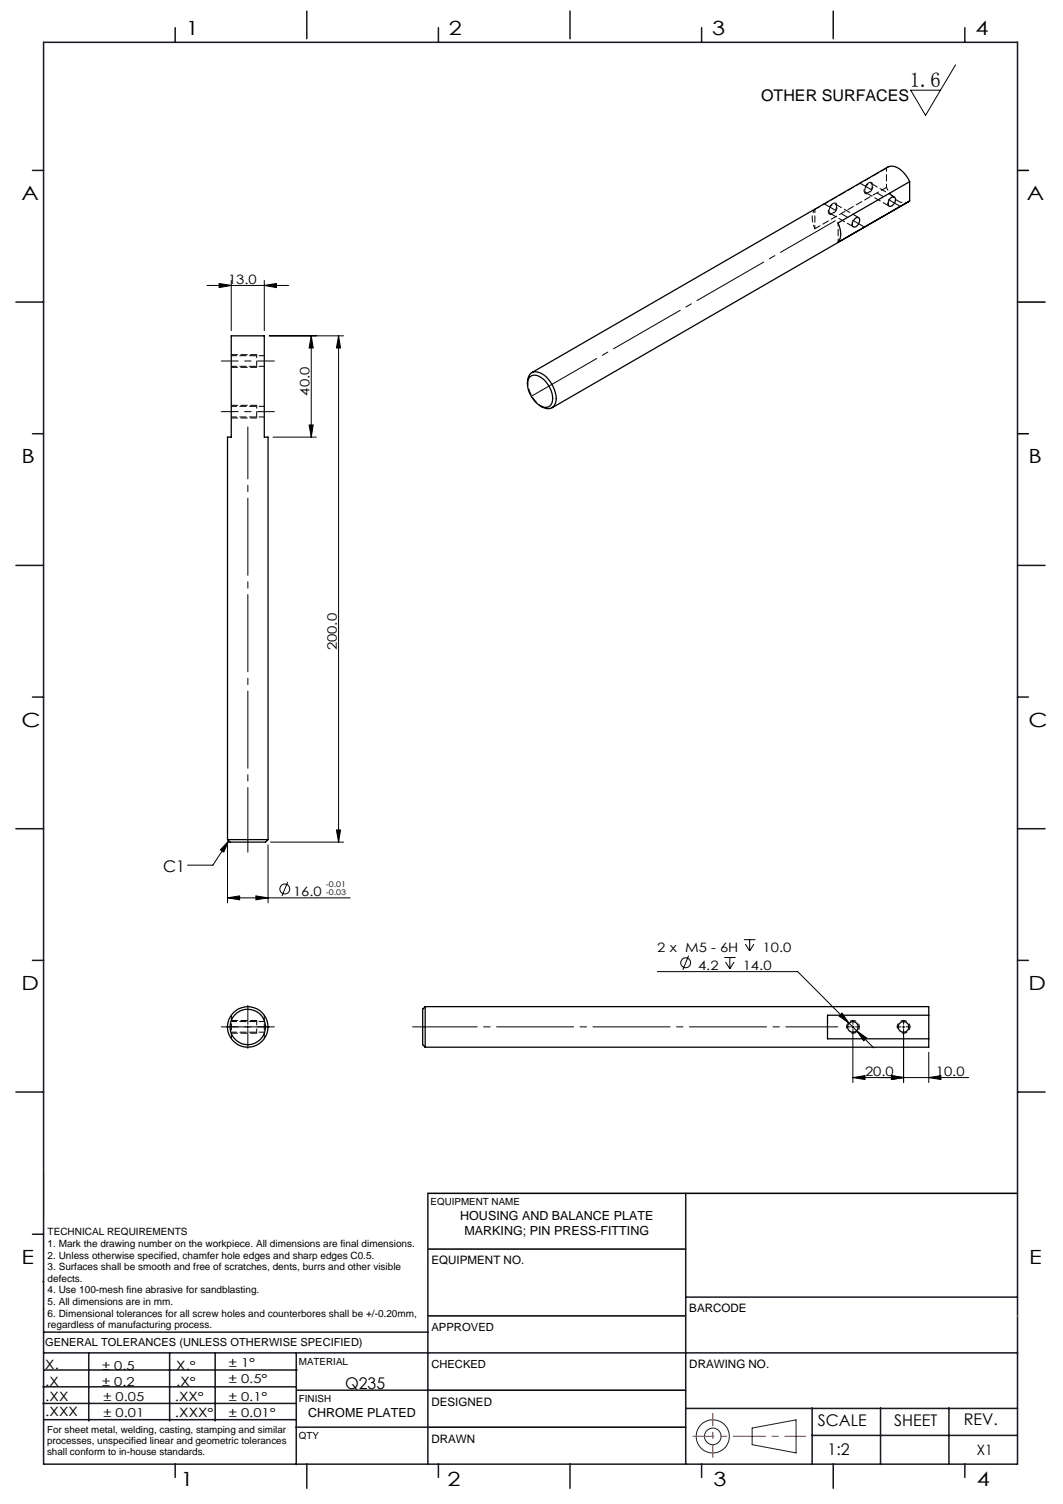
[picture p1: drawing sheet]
<svg xmlns="http://www.w3.org/2000/svg" width="210mm" height="297mm" viewBox="0 0 210 297" stroke-linecap="round" stroke-linejoin="round" font-family="sans-serif">
<g fill="none" stroke="#191924" stroke-width=".2">
<path d="M8.6 231.2v9.4M148.6 282l8.7-1.6v6.5l-8.7-1.6z"/>
<circle cx="140.8" cy="283.7" r="3.3"/>
<circle cx="140.8" cy="283.7" r="1.64"/>
</g>
<path d="M201 33.7h2.2M201 59.7h5.4M201 85.7h2.2M84.5 235.7h116.5M84.6 259.9h50.9M84.6 246.7h50.9M84.6 274.5h50.9M84.5 281.8h51" fill="none" stroke="#000" stroke-width=".3"/>
<path d="M136.9 283.6h22.3" fill="none" stroke="#f00" stroke-width=".2" stroke-dasharray="6.3 1.3 1.3 1.3" stroke-dashoffset="2.2"/>
<path d="M140.8 287.8v-8.7" fill="none" stroke="#f00" stroke-width=".2" stroke-dasharray="6.3 1.3 1.3 1.3" stroke-dashoffset="3.9"/>
<g fill="none" stroke="#191924" stroke-width=".3">
<path d="M8.6 8.4h192.4v280.7h-192.4zM34.6 5.5v2.9M60.6 2.2v5.5M86.6 5.5v2.9M112.6 2.2v5.5M138.6 5.5v2.9M164.6 2.2v5.5M190.6 5.5v2.9M6.4 33.7h2.2M3.1 59.7h5.5M6.4 85.7h2.2M3.1 111.7h5.5"/>
<path d="M201 111.7h5.4M6.4 137.7h2.2M201 137.7h2.2M3.1 163.7h5.5M201 163.7h5.4M6.4 189.6h2.2M201 189.6h2.2M3.1 215.6h5.5M201 215.6h5.4M84.5 235.7v53.4M135.5 235.7v53.4M6.4 243.7h2.2"/>
<path d="M8.5 253.1h.1M8.6 258.5h.1M135.5 256.1h65.5M8.5 277.1h49.9M8.5 273.9h49.9M8.6 267.2h192.4M8.6 263.1h75.9M8.8 270.5h49.9M17.5 267.2v13.4M33.5 267.2v13.4M42.5 267.2v13.4M58.5 267.2v22"/>
<path d="M58.6 274.5h26M135.5 278.1h65.5M160.4 278v11.1M174 278v11.1M187.5 278v11.1M8.8 280.3h49.7M34.6 289.1v2.6M58.5 281.8h26M60.6 289.1v4.8M86.6 289.1v2.6M112.6 289.1v4.8M138.6 289.1v2.6"/>
<path d="M160.4 283.5h40.5M164.6 289.1v4.8M190.6 289.1v2.6"/>
</g>
<path d="M201 259.9h.1" fill="none" stroke="#c0c0c0" stroke-width=".2"/>
<g fill="none" stroke="#000" stroke-width=".2">
<path d="M188.8 12.8l-6 10-2.9-5h5.9M40.9 56.4h16.1M43.3 56l2.4 .4-2.4 .4zM45.7 55.4v9.9M52.2 56.4l2.4-.4v.8zM52.2 55.4v9.9M53.2 66.3h14.7M61.5 66.3v20M61.5 66.3l.4 2.4h-.8zM66.9 66.3v100M66.9 66.3l.4 2.4h-.8zM53.9 86.3h8.6"/>
<path d="M61.1 83.9h.8l-.4 2.4zM44.9 177.3l2.4-.4v.8zM44.9 166.8v11.5M44.9 177.3h24.3M45.2 166l-3.1 4.8h-5.1M45.2 166l-1 2.3-.7-.5zM50.6 176.9l2.4 .4-2.4 .4zM53 166.8v11.5M53.4 166.3h14.5M56.8 174.2l-1.1 2.7M66.5 163.9h.8l-.4 2.4zM129.9 191.9h27.7l10.1 10.2"/>
<path d="M136 188.7l-1.1 2.8M143.1 189.1h2.2M143.3 190l.9 1.3M144.2 189.1v2.2M145 190l-.8 1.3M147 185.6h2.2M147.2 186.4l.9 1.4M148.1 185.6v2.2M148.9 186.4l-.8 1.4M48.7 202.8h.5M48.9 202.6v.5M166.3 200.1l1.4 2-1.9-1.4z"/>
<path d="M167.7 202.1l4.9 4.8M168.2 202.8h.5M168.5 212.8l2.4-.4v.8zM168.5 202.6v.5M168.5 203.8v10M169.2 203.5l2 1.5-.6 .5zM176.1 212.4l2.4 .4-2.4 .4zM178.3 202.8h.5M178.5 203.8v10M178.5 202.6v.5M183.5 212.8l2.4-.4v.8zM183.5 207.8v6"/>
<path d="M191.3 212.8h-22.8"/>
<circle cx="56.3" cy="175.6" r=".97"/>
<circle cx="135.5" cy="190.1" r=".98"/>
</g>
<path d="M171.6 36.1a1.55 1.55 0 0 0-.7 2.1 1.43 1.43 0 0 0 1.6-1.7 .52 .52 0 0 0-.4-.5 .52 .52 0 0 0-.5 .1M164.5 40.2a1.55 1.55 0 0 0-.7 2.1 1.43 1.43 0 0 0 1.6-1.7 .52 .52 0 0 0-.3-.5 .52 .52 0 0 0-.6 .1M50.7 71.6v.9M50.7 81.6v.9M50.7 201.6v2.4" fill="none" stroke="#000" stroke-width=".2" stroke-dasharray="1.3 .6" stroke-dashoffset=".4" stroke-linecap="butt"/>
<path d="M168.2 204a1.25 1.25 0 0 0 1.6-1.1 1.25 1.25 0 0 0-1.4-1.4 1.25 1.25 0 0 0-1.1 1.6M178.2 204a1.25 1.25 0 0 0 1.6-1.1 1.25 1.25 0 0 0-1.4-1.4 1.25 1.25 0 0 0-1.1 1.6" fill="none" stroke="#000" stroke-width=".2" stroke-dasharray="1.3 .6" stroke-dashoffset=".2" stroke-linecap="butt"/>
<path d="M50.7 70v1.3M50.7 80v1.3" fill="none" stroke="#000" stroke-width=".2" stroke-dasharray="1.3 .6" stroke-dashoffset=".6" stroke-linecap="butt"/>
<path d="M175.4 33l-.3 .2M45.7 72.5h5M50.7 70h-5M50.7 71.3v.3M45.7 82.5h5M50.7 80h-5M50.7 81.3v.3M45.7 204h5M50.7 201.5h-5M50.7 201.5v.1" fill="none" stroke="#000" stroke-width=".2" stroke-dasharray="1.3 .6"/>
<g fill="none" stroke="#000" stroke-width=".2" stroke-dasharray="15.2 1.3 1.3 1.3">
<path d="M107.1 77l-2.1 1.2M49 165.8v2.5M48.5 202.8h-3.8M49 202.3v-3.8M49 203.3v3.7M49.5 202.8h3.7M84 202.8h-2.5M168 202.8h-.8M168.5 202.3v-.8M168.5 203.3v.8M169 202.8h.8M178 202.8h-.8"/>
<path d="M178.5 202.3v-.8M178.5 203.3v.8M179 202.8h.8"/>
</g>
<path d="M54.2 71.3h-10.5M54.2 81.3h-10.5M54.2 202.8h-10.5" fill="none" stroke="#000" stroke-width=".2" stroke-dasharray="15.2 1.3 1.3 1.3" stroke-dashoffset="11.9"/>
<path d="M165 43.6l-57.9 33.4" fill="none" stroke="#000" stroke-width=".2" stroke-dasharray="15.2 1.3 1.3 1.3" stroke-dashoffset="2.7"/>
<path d="M170.8 44.9l-8-4.7M177.9 40.8l-8-4.7" fill="none" stroke="#000" stroke-width=".2" stroke-dasharray="15.2 1.3 1.3 1.3" stroke-dashoffset="12.5"/>
<path d="M49 84.3v81.5M165.5 202.8h-81.5" fill="none" stroke="#000" stroke-width=".2" stroke-dasharray="15.2 1.3 1.3 1.3" stroke-dashoffset="5"/>
<g fill="#000">
<path d="M45.2 166l-1 2.3-.7-.5z"/>
<path d="M52.2 56.4l2.4-.4v.8zM43.3 56l2.4 .4-2.4 .4zM50.6 176.9l2.4 .4-2.4 .4zM44.9 177.3l2.4-.4v.8zM176.1 212.4l2.4 .4-2.4 .4zM168.5 212.8l2.4-.4v.8z"/>
<path d="M61.1 83.9h.8l-.4 2.4zM61.5 66.3l.4 2.4h-.8zM66.5 163.9h.8l-.4 2.4zM66.9 66.3l.4 2.4h-.8z"/>
<path d="M176.1 212.4l2.4 .4-2.4 .4zM183.5 212.8l2.4-.4v.8zM169.2 203.5l1.4 2 .6-.5zM166.3 200.1l-.5 .6 1.9 1.4z"/>
</g>
<g fill="none" stroke="#000" stroke-width=".25">
<path d="M175.9 39.1a.56 .56 0 0 1 1 .1 1.36 1.36 0 0 1-1.2 1.5 1.02 1.02 0 0 1 .2-1.6zM179.7 35.9a4.8 4.8 0 0 0-3.5-3.1l-.8 .2-70.3 40.6M179.7 35.9l-14.1 8.1a3.6 3.6 0 0 1 0 3.8l14.1-8.1M179.7 39.7l-70.7 40.8M179.7 35.9v3.8M168.9 43.2a.53 .53 0 0 1 .7-.2 .53 .53 0 0 1 .2 .7l-.3 .6a.61 .61 0 0 1-.6 .5 .61 .61 0 0 1-.6-.5l.2-.6zM104.2 75.8a2.03 2.03 0 0 1 1.4-2.4 4.8 4.8 0 0 1 3.9 3.6 3.2 3.2 0 0 1-.2 3.3 1.98 1.98 0 0 1-2.6-.2M104.6 74.5a1.81 1.81 0 0 1 2.6 .3 4.9 4.9 0 0 1 1.8 4.7 1.6 1.6 0 0 1-2.6 .4 4.9 4.9 0 0 1-2-5.1zM44.9 165.8v-79.5h.8v-20h6.5v20h.8v79.5M44.9 165.8h8.1M44.9 165.8l.5 .5h7.1l.5-.5M84 198.8h99.5v1.7"/>
<path d="M84 198.8v8M84 198.8l-.5 .5v7l.5 .5M183.5 205.1v1.7h-99.5M183.5 200.5h-20v4.6h20M183.5 200.5v4.6"/>
<circle cx="48.9" cy="202.8" r="4"/>
<circle cx="49" cy="202.8" r="3.5"/>
<circle cx="168.5" cy="202.8" r="1.06"/>
<circle cx="178.5" cy="202.8" r="1.05"/>
</g>
<path d="M45.7 72.3h6.5M52.2 70.2h-6.5M45.7 82.3h6.5M52.2 80.2h-6.5M45.7 200.4v4.7M45.7 203.8h6.5M52.2 205.1v-4.7M52.2 201.7h-6.5" fill="none" stroke="#000" stroke-width=".2" stroke-dasharray="1.3 .6" stroke-dashoffset=".2"/>
<path d="M175.1 37a4.9 4.9 0 0 0 3.5 3.1l.8-.2M175.1 37v-3.8M161 41.4v3.8M165.6 47.8v-3.8M107.1 80.3a6.2 6.2 0 0 1-2.9-4.9" fill="none" stroke="#000" stroke-width=".2" stroke-dasharray="1.3 .6" stroke-dashoffset=".6"/>
<path d="M175.1 37l-14.1 8.2M161 41.4l14.1-8.2" fill="none" stroke="#000" stroke-width=".2" stroke-dasharray="1.3 .6" stroke-dashoffset=".1"/>
<path d="M161 45.2a3.6 3.6 0 0 1 0-3.8" fill="none" stroke="#000" stroke-width=".2" stroke-dasharray="1.3 .6" stroke-dashoffset=".5"/>
<path d="M170.8 37.6a1.15 1.15 0 0 1 1.4-1.3 1.3 1.3 0 0 1-1 1.8l-.4-.5M171.1 38.1l4.6 2.6M176.7 38.9l-4.6-2.7M163.8 41.7a1.15 1.15 0 0 1 1.3-1.3 1.3 1.3 0 0 1-1 1.8l-.3-.5M164 42.1l4.6 2.7M169.6 43l-4.6-2.7" fill="none" stroke="#000" stroke-width=".2" stroke-dasharray="1.3 .6" stroke-dashoffset="-.1"/>
<text font-size="4.1" x="179.7" y="17.2">1.6</text>
<g font-size="3.9">
<text x="36.7" y="6.9">1</text>
<text x="88.7" y="6.9">2</text>
<text x="140.7" y="6.9">3</text>
<text x="192.7" y="6.9">4</text>
<text x="4.2" y="39.5">A</text>
<text x="202.9" y="39.5">A</text>
<text x="4.2" y="91.5">B</text>
<text x="203.2" y="91.5">B</text>
<text x="4.2" y="143.5">C</text>
<text x="203.2" y="143.5">C</text>
<text x="4.2" y="195.5">D</text>
<text x="203.2" y="195.5">D</text>
<text x="4.2" y="249.6">E</text>
<text x="203.3" y="249.6">E</text>
<text x="35.7" y="293.4">1</text>
<text x="88.4" y="293.4">2</text>
<text x="141" y="293.4">3</text>
<text x="193" y="293.4">4</text>
</g>
<g font-size="3.2">
<text x="150.4" y="20">OTHER SURFACES</text>
<text x="32.3" y="172.3">C1</text>
<text x="68.2" y="274.2">Q235</text>
<text x="161.6" y="281.7">SCALE</text>
<text x="176.7" y="281.5">SHEET</text>
<text x="190.4" y="281.5">REV.</text>
<text x="163.5" y="287.3">1:2</text>
</g>
<text font-size="2.8" x="193" y="287.3">X1</text>
<g font-size="2.6">
<text x="45.1" y="56">13.0</text>
<text x="61.1" y="78.1" transform="rotate(-90 61.1 78.1)">40.0</text>
<text x="66.5" y="128.4" transform="rotate(-90 66.5 128.4)">200.0</text>
<text x="57.9" y="176.9">16.0</text>
<text x="129.9" y="187.9">2 x M5 - 6H</text>
<text x="137.9" y="191.5">4.2</text>
<text x="146.7" y="191.5">14.0</text>
<text x="150.7" y="187.9">10.0</text>
<text x="170.9" y="212.4">20.0</text>
<text x="184.9" y="212.4">10.0</text>
</g>
<g font-size="2.5">
<text x="90.9" y="240.9">HOUSING AND BALANCE PLATE</text>
<text x="91.7" y="243.8">MARKING; PIN PRESS-FITTING</text>
<text x="8.9" y="273.6">.X</text>
<text x="8.9" y="270.4">X.</text>
<text x="34.8" y="273.7">.X°</text>
<text x="34.8" y="270.5">X.°</text>
<text x="9" y="276.7">.XX</text>
<text x="9" y="279.7">.XXX</text>
<text x="34.5" y="276.7">.XX°</text>
<text x="34.6" y="279.8">.XXX°</text>
<text x="60.9" y="279.8">CHROME PLATED</text>
</g>
<g font-size="2.4">
<text x="45.2" y="270">± 1°</text>
<text x="20.2" y="270.4">± 0.5</text>
<text x="20.2" y="273.7">± 0.2</text>
<text x="45.2" y="273.2">± 0.5°</text>
<text x="20.4" y="279.7">± 0.01</text>
<text x="20.4" y="276.7">± 0.05</text>
<text x="45.2" y="276.7">± 0.1°</text>
<text x="45.2" y="279.7">± 0.01°</text>
</g>
<g font-size="2.3">
<text x="85.2" y="249.7">EQUIPMENT NO.</text>
<text x="136.2" y="259.2">BARCODE</text>
<text x="136.2" y="270.2">DRAWING NO.</text>
<text x="85.2" y="277.6">DESIGNED</text>
<text x="85.2" y="284.9">DRAWN</text>
</g>
<g font-size="2.2">
<text x="85.2" y="262.8">APPROVED</text>
<text x="8.9" y="265.9">GENERAL TOLERANCES (UNLESS OTHERWISE SPECIFIED)</text>
<text x="85.2" y="270.1">CHECKED</text>
</g>
<g font-size="2">
<text x="9.4" y="243.9">TECHNICAL REQUIREMENTS</text>
<text x="9.4" y="246.2">1. Mark the drawing number on the workpiece. All dimensions are final dimensions.</text>
<text x="9.4" y="248.5">2. Unless otherwise specified, chamfer hole edges and sharp edges C0.5.</text>
<text x="9.4" y="250.8">3. Surfaces shall be smooth and free of scratches, dents, burrs and other visible</text>
<text x="9.4" y="253.1">defects.</text>
<text x="9.4" y="255.4">4. Use 100-mesh fine abrasive for sandblasting.</text>
<text x="9.4" y="257.7">5. All dimensions are in mm.</text>
<text x="9.4" y="260">6. Dimensional tolerances for all screw holes and counterbores shall be +/-0.20mm,</text>
<text x="9.4" y="262.3">regardless of manufacturing process.</text>
</g>
<g font-size="1.9">
<text x="85.1" y="238">EQUIPMENT NAME</text>
<text x="59.1" y="269.5">MATERIAL</text>
<text x="59.1" y="276.9">FINISH</text>
<text x="9.3" y="282.9">For sheet metal, welding, casting, stamping and similar</text>
<text x="9.3" y="285.2">processes, unspecified linear and geometric tolerances</text>
<text x="9.3" y="287.4">shall conform to in-house standards.</text>
<text x="59.1" y="284.2">QTY</text>
</g>
<g font-size="1.5">
<text x="64.4" y="175.1">-0.01</text>
<text x="64.4" y="176.8">-0.03</text>
</g>
</svg>
